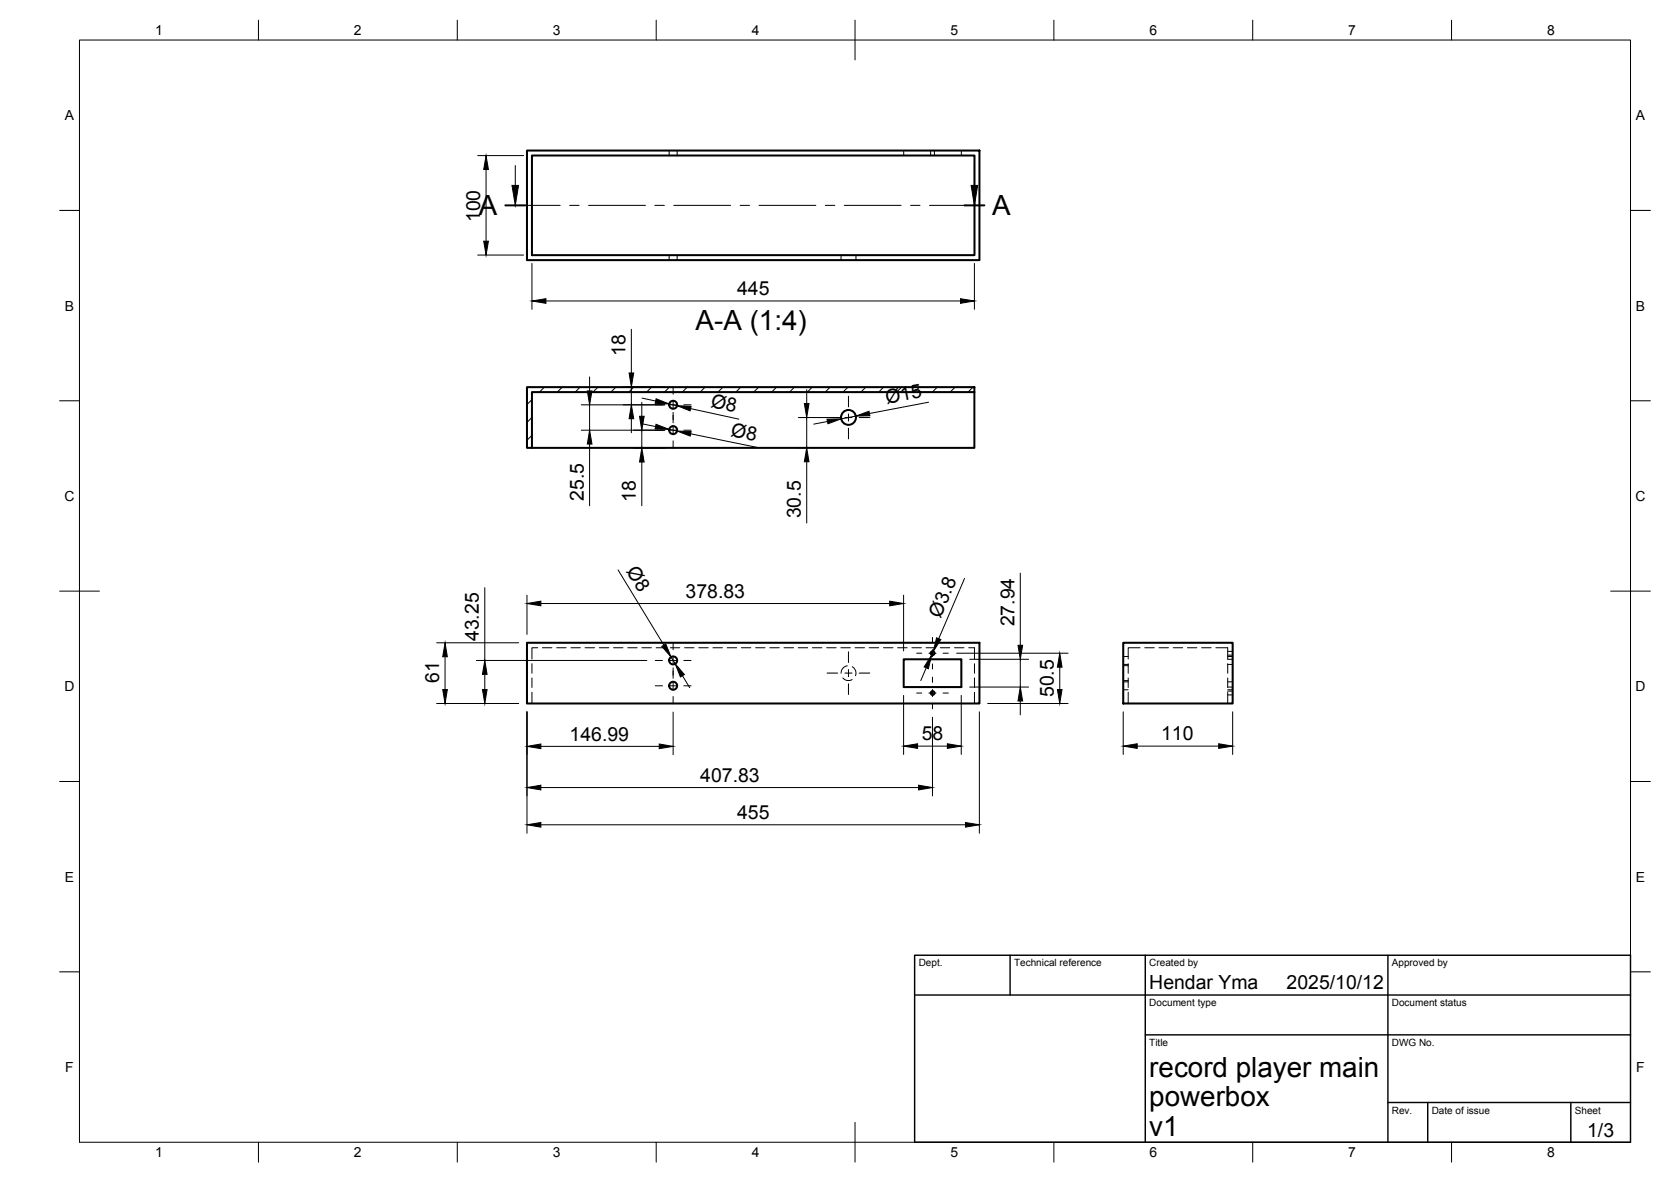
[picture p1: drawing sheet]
<svg xmlns="http://www.w3.org/2000/svg" width="420mm" height="297mm" viewBox="0 0 420 297" stroke-linecap="round" stroke-linejoin="round" font-family="sans-serif">
<!-- layer: Visible -->
<g fill="none" stroke="#000" stroke-width=".51">
<path d="M132.5 37.8h113.8v27.6h-113.8zM133.8 39.1h111.2v25h-111.2zM132.5 97.3h112.5v1.2h-111.2v14.1h-1.3zM245 98.5v14.1h-111.2M132.5 161.5h113.8v15.3h-113.8zM227.2 165.7h14.5v7h-14.5zM282.4 161.5h27.5v15.3h-27.5z"/>
<circle cx="169.3" cy="108.1" r="1.01"/>
<circle cx="169.3" cy="101.7" r="1.01"/>
<circle cx="213.3" cy="104.9" r="1.87"/>
<circle cx="169.3" cy="166" r="1.01"/>
<circle cx="169.3" cy="172.3" r="1.01"/>
<circle cx="234.5" cy="164.1" r=".48"/>
<circle cx="234.5" cy="174.2" r=".48"/>
</g>
<!-- layer: Hidden -->
<g fill="none" stroke="#000" stroke-width=".25">
<path d="M168.3 37.8v1.3M170.3 37.8v1.3M227.2 37.8v1.3M234 37.8v1.3M234.9 37.8v1.3M241.7 37.8v1.3M168.3 64.1v1.3M170.3 64.1v1.3M211.5 64.1v1.3M215.2 64.1v1.3M133.8 166.8v2.4M133.8 170.4v2.4"/>
<path d="M133.8 174v2.8M135.2 162.8h-1.4v2.8M136.4 162.8h2.4M140 162.8h2.3M143.6 162.8h2.3M147.1 162.8h2.4M150.7 162.8h2.4M154.3 162.8h2.3M157.8 162.8h2.4M161.4 162.8h2.4M165 162.8h2.4M168.6 162.8h2.3"/>
<path d="M172.1 162.8h2.4M175.7 162.8h2.4M179.3 162.8h2.4M182.8 162.8h2.4M186.4 162.8h2.4M190 162.8h2.4M193.5 162.8h2.4M197.1 162.8h2.4M200.7 162.8h2.4M204.3 162.8h2.4M207.9 162.8h2.3M211.4 162.8h2.4"/>
<path d="M211.9 170.4a1.8 1.8 0 0 0 2.4 .4M213 167.3a1.84 1.84 0 0 0-1.5 1.9M214.3 167.5a1.82 1.82 0 0 1 .8 2.3M215 162.8h2.4M218.6 162.8h2.3M222.1 162.8h2.4M225.7 162.8h2.4M229.3 162.8h2.4M232.9 162.8h2.3M236.4 162.8h2.4M240 162.8h2.4M243.6 162.8h1.4v2.8"/>
<path d="M245 166.8v2.4M245 170.4v2.4M245 174v2.8M282.4 165h1.3M282.4 167h1.3M282.4 171.4h1.3M282.4 173.3h1.3M282.4 167.3h1.3M282.4 171h1.3M283.7 166.8v2.4M283.7 170.4v2.4M283.7 174v2.8"/>
<path d="M286.7 162.8h-3v2.8M287.8 162.8h2.4M291.4 162.8h2.4M295 162.8h2.4M298.6 162.8h2.3M302.1 162.8h2.4M305.7 162.8h3v2.8M308.7 165.7h1.2M308.7 172.7h1.2M308.7 166.8v2.4M308.7 170.4v2.4M308.7 174v2.8"/>
<path d="M308.7 174.6h1.2M308.7 173.7h1.2M308.7 164.6h1.2M308.7 163.7h1.2M308.7 165h1.2M308.7 167h1.2M308.7 171.4h1.2M308.7 173.3h1.2"/>
</g>
<!-- layer: BORDER -->
<g fill="none" stroke="#000" stroke-width=".25">
<path d="M20 10.1h390v276.9h-390zM65 5.1v5M115 5.1v5M165 5.1v5M215 5.1v10M265 5.1v5M315 5.1v5M365 5.1v5M15 52.9h5M410 52.9h5M15 100.7h5M410 100.7h5"/>
<path d="M15 148.6h10M405 148.6h10M15 196.4h5M410 196.4h5M15 244.2h5M410 244.2h5M65 287v5M115 287v5M165 287v5M215 282.1v9.9M265 287v5M315 287v5"/>
<path d="M365 287v5"/>
</g>
<!-- layer: TITLEBLOCK -->
<path d="M230 240.1h180v46.9h-180zM230 250h180M254 240.1v9.9M288 240.1v46.9M349 240.1v46.9M288 260.1h122M349 277.1h61M359 277.1v9.9M395 277.1v9.9" fill="none" stroke="#000" stroke-width=".36"/>
<!-- layer: Smart Centers -->
<g fill="none" stroke="#000" stroke-width=".25">
<path d="M169.2 97.2v1.8M213.3 99.6v2.6M164.8 101.7h1.8M164.8 108.1h1.8M168.4 101.7h1.7M168.4 108.1h1.7M169.2 100.8v1.8M169.2 103.6v2.6M169.2 107.2v1.8M169.2 110.8v1.8M171.9 101.7h1.9M171.9 108.1h1.9"/>
<path d="M208 104.9h2.7M212.4 104.9h1.8M213.3 104v1.8M213.3 107.6v2.7M216 104.9h2.7M164.8 166h1.8M164.8 172.3h1.8M168.4 166h1.7M168.4 172.3h1.7M169.2 161.5v1.8M169.2 165.1v1.8M169.2 167.8v2.7"/>
<path d="M169.2 171.5v1.7M169.2 175v1.9M171.9 166h1.9M171.9 172.3h1.9M208 169.1h2.7M212.4 169.1h1.8M213.3 163.8v2.7M213.3 168.3v1.8M213.3 171.8v2.7M216 169.1h2.7M230.5 174.2h1.3M230.5 164.2h1.3"/>
<path d="M233.6 174.2h1.8M233.6 164.2h1.8M234.5 160.2v1.3M234.5 163.3v1.7M234.5 166.8v1.3M234.5 170.2v1.3M234.5 173.3v1.8M234.5 176.8v1.3M237.1 174.2h1.3M237.1 164.2h1.3"/>
</g>
<!-- layer: FD_Dimensions -->
<g fill="none" stroke="#000" stroke-width=".25">
<path d="M120.1 39.1h11.6M122.2 42.6v18M120.1 64.1h11.6M133.8 66.2v11.5M137.3 75.6h104.2M245 66.2v11.5M148.3 94.7v3.5M156.7 97.2h10.5M158.7 82.7v11M158.7 97.2v4.5M202.8 97.9v3.5M146.2 101.7h21"/>
<path d="M146.2 108.1h21M148.3 101.7v6.4M148.3 111.6v15.5M158.7 105.2v3.5M159.3 112.6h7.9M161.4 101.1v3.5M161.4 108.1v4.5M161.4 116.1v11M161.4 106.5l3.4 .7M161.4 100l3.4 .8M168.3 101.5l1.9 .4M168.3 107.9l1.9 .4"/>
<path d="M173.7 102.7l12.1 2.6M173.7 109l17.1 3.5M200.7 104.9h10.5M200.7 112.6h1.6M202.8 104.9v7.7M202.8 116v15.5M208.1 105.9l-3.5 .7M215.2 104.6l-3.7 .7M233.5 101.1l-14.9 2.8M121.9 147.7v18.3M132.5 149.6v9.8M136 151.7h87.7"/>
<path d="M155.4 143.2l11.5 18.9M227.2 149.6v14M242.5 145.4l-6.5 15.1M256.5 144v18.2M109.8 176.8h20.6M109.8 161.5h20.6M111.9 165v8.3M119.8 166h42.8M121.9 169.5v3.8M132.5 178.9v30.5M168.7 165.1l1.1 1.7M169.2 179v10.7"/>
<path d="M171.6 169.8l1.8 3M227.2 174.8v14.8M232.9 167.8l-1.4 3.2M234.7 163.7l-.4 .9M240.5 164.2h28.1M241.7 174.8v14.8M243.8 172.7h14.8M243.8 165.7h14.8M246.3 178.9v30.5M248.3 176.8h20.3M256.5 165.7v7M256.5 176.2v3.4"/>
<path d="M266.5 167.7v5.6M282.4 178.9v10.7M309.9 178.9v10.7M136 197.9h95M136 187.6h29.8M230.7 187.5h7.5M234.5 180.2v19.8M285.9 187.5h20.5M136 207.3h106.8"/>
</g>
<g fill="#000" stroke="#000" stroke-width=".25">
<path d="M122.2 39.1l.6 3.5h-1.2zM121.6 60.6h1.2l-.6 3.5zM133.8 75.6l3.5-.5v1.1zM241.5 75.1l3.5 .5-3.5 .6zM147.7 98.2h1.1l-.5 3.5zM158.2 93.7h1.1l-.6 3.5zM148.3 108.1l.5 3.5h-1.1zM158.7 101.7l.6 3.5h-1.1zM160.8 104.6h1.2l-.6 3.5zM161.4 112.6l.6 3.5h-1.2zM165 106.6l3.3 1.3-3.6-.1zM165 100.2l3.3 1.3-3.6-.1z"/>
<path d="M170.2 101.9l3.6 .2-.3 1.2zM170.2 108.3l3.6 .1-.3 1.2zM202.2 101.4h1.2l-.6 3.5zM202.8 112.6l.6 3.4h-1.2zM207.9 105.4l3.6-.1-3.3 1.2zM215.2 104.6l3.3-1.3 .2 1.2zM132.5 151.7l3.5-.6v1.1zM223.7 151.1l3.5 .6-3.5 .5zM111.3 173.3h1.2l-.6 3.5zM111.9 161.5l.6 3.5h-1.2zM121.3 173.3h1.2l-.6 3.5zM121.9 166l.6 3.5h-1.2z"/>
<path d="M166.4 162.4l1-.6 1.3 3.3zM169.8 166.8l2.3 2.7-1 .6zM234.3 164.6l-.9 3.4-1-.4zM235.5 160.3l1.1 .4-1.9 3zM256.5 172.7l.6 3.5h-1.1zM256 162.2h1.1l-.6 3.5zM265.9 173.3h1.1l-.5 3.5zM266.5 164.2l.5 3.5h-1.1zM132.5 197.9l3.5-.6v1.2zM132.5 187.6l3.5-.6v1.1zM165.8 187l3.4 .6-3.4 .5zM227.2 187.5l3.5-.6v1.2z"/>
<path d="M231 197.3l3.5 .6-3.5 .6zM238.2 186.9l3.5 .6-3.5 .6zM282.4 187.5l3.5-.6v1.2zM306.4 186.9l3.5 .6-3.5 .6zM132.5 207.3l3.5-.6v1.2zM242.8 206.7l3.5 .6-3.5 .6z"/>
</g>
<!-- layer: Hatching -->
<g fill="none" stroke="#000" stroke-width=".25">
<path d="M136.9 97.3l-1.3 1.2M141.4 97.3l-1.3 1.2M145.9 97.3l-1.3 1.2M150.3 97.3l-1.2 1.2M154.9 97.3l-1.3 1.2M159.3 97.3l-1.2 1.2M163.8 97.3l-1.2 1.2M168.3 97.3l-1.2 1.2M172.8 97.3l-1.2 1.2M177.3 97.3l-1.3 1.2M181.8 97.3l-1.3 1.2M186.3 97.3l-1.3 1.2"/>
<path d="M190.8 97.3l-1.3 1.2M195.3 97.3l-1.3 1.2M199.7 97.3l-1.2 1.2M204.2 97.3l-1.2 1.2M208.7 97.3l-1.2 1.2M213.2 97.3l-1.2 1.2M217.7 97.3l-1.2 1.2M222.2 97.3l-1.3 1.2M226.7 97.3l-1.3 1.2M231.2 97.3l-1.3 1.2M235.7 97.3l-1.3 1.2M240.2 97.3l-1.3 1.2"/>
<path d="M244.6 97.3l-1.2 1.2M133.8 100.4l-1.3 1.3M133.8 104.9l-1.3 1.3M133.8 109.4l-1.3 1.2"/>
</g>
<!-- layer: Section Lines -->
<path d="M127.1 51.6h5M242.5 51.6h5" fill="none" stroke="#000" stroke-width=".51"/>
<g fill="none" stroke="#000" stroke-width=".25">
<path d="M129.6 41.6v5M132.1 51.6h8.7M143.2 51.6h2.4M148 51.6h14.3M164.7 51.6h2.3M169.4 51.6h14.3M186.1 51.6h2.4M190.9 51.6h14.2M207.5 51.6h2.4M212.3 51.6h14.3M229 51.6h2.3M233.7 51.6h8.8"/>
<path d="M245 41.6v5"/>
</g>
<path d="M128.7 46.6h1.7l-.8 5zM244.2 46.6h1.6l-.8 5z" fill="#000" stroke="#000" stroke-width=".25"/>
<g font-size="7">
<text x="120.4" y="54.1">A</text>
<text x="249.5" y="54.1">A</text>
<text x="174.9" y="83">A-A (1:4)</text>
<text x="289" y="270.6">record player main</text>
<text x="289" y="278.1">powerbox</text>
<text x="289" y="285.5">v1</text>
</g>
<g font-size="4.9">
<text x="120.8" y="55.8" transform="rotate(-90 120.8 55.8)">100</text>
<text x="185.4" y="74.2">445</text>
<text x="157.3" y="89.4" transform="rotate(-90 157.3 89.4)">18</text>
<text x="222.9" y="101.5" transform="rotate(-11 222.9 101.5)">Ø15</text>
<text x="178.6" y="102.2" transform="rotate(12 178.6 102.2)">Ø8</text>
<text x="183.6" y="109.5" transform="rotate(12 183.6 109.5)">Ø8</text>
<text x="146.8" y="125.8" transform="rotate(-90 146.8 125.8)">25.5</text>
<text x="159.9" y="126.2" transform="rotate(-90 159.9 126.2)">18</text>
<text x="201.4" y="130.3" transform="rotate(-90 201.4 130.3)">30.5</text>
<text x="157.4" y="143.5" transform="rotate(59 157.4 143.5)">Ø8</text>
<text x="172.4" y="150.2">378.83</text>
<text x="236.5" y="155.6" transform="rotate(-67 236.5 155.6)">Ø3.8</text>
<text x="120.4" y="161.1" transform="rotate(-90 120.4 161.1)">43.25</text>
<text x="255.1" y="157.4" transform="rotate(-90 255.1 157.4)">27.94</text>
<text x="110.4" y="171.5" transform="rotate(-90 110.4 171.5)">61</text>
<text x="265" y="175.2" transform="rotate(-90 265 175.2)">50.5</text>
<text x="143.2" y="186.1">146.99</text>
<text x="231.8" y="186">58</text>
<text x="292" y="186">110</text>
<text x="176.1" y="196.5">407.83</text>
<text x="185.4" y="205.8">455</text>
<text x="289" y="248.5">Hendar Yma</text>
<text x="323.5" y="248.5">2025/10/12</text>
<text x="399.1" y="285.7">1/3</text>
</g>
<g font-size="3.5">
<text x="39" y="8.8">1</text>
<text x="89" y="8.8">2</text>
<text x="139" y="8.8">3</text>
<text x="189" y="8.8">4</text>
<text x="239" y="8.8">5</text>
<text x="289" y="8.8">6</text>
<text x="339" y="8.8">7</text>
<text x="389" y="8.8">8</text>
<text x="16.3" y="30.2">A</text>
<text x="411.3" y="30.2">A</text>
<text x="16.3" y="78">B</text>
<text x="411.3" y="78">B</text>
<text x="16.2" y="125.9">C</text>
<text x="411.2" y="125.9">C</text>
<text x="16.2" y="173.7">D</text>
<text x="411.2" y="173.7">D</text>
<text x="16.3" y="221.6">E</text>
<text x="411.3" y="221.6">E</text>
<text x="16.4" y="269.4">F</text>
<text x="411.4" y="269.4">F</text>
<text x="39" y="290.8">1</text>
<text x="89" y="290.8">2</text>
<text x="139" y="290.8">3</text>
<text x="189" y="290.8">4</text>
<text x="239" y="290.8">5</text>
<text x="289" y="290.8">6</text>
<text x="339" y="290.8">7</text>
<text x="389" y="290.8">8</text>
</g>
<g font-size="2.5">
<text x="231" y="242.9">Dept.</text>
<text x="255" y="242.9">Technical reference</text>
<text x="289" y="242.9">Created by</text>
<text x="350" y="242.9">Approved by</text>
<text x="289" y="252.8">Document type</text>
<text x="350" y="252.8">Document status</text>
<text x="289" y="262.9">Title</text>
<text x="350" y="262.9">DWG No.</text>
<text x="350" y="279.9">Rev.</text>
<text x="360" y="279.9">Date of issue</text>
<text x="396" y="279.9">Sheet</text>
</g>
</svg>
